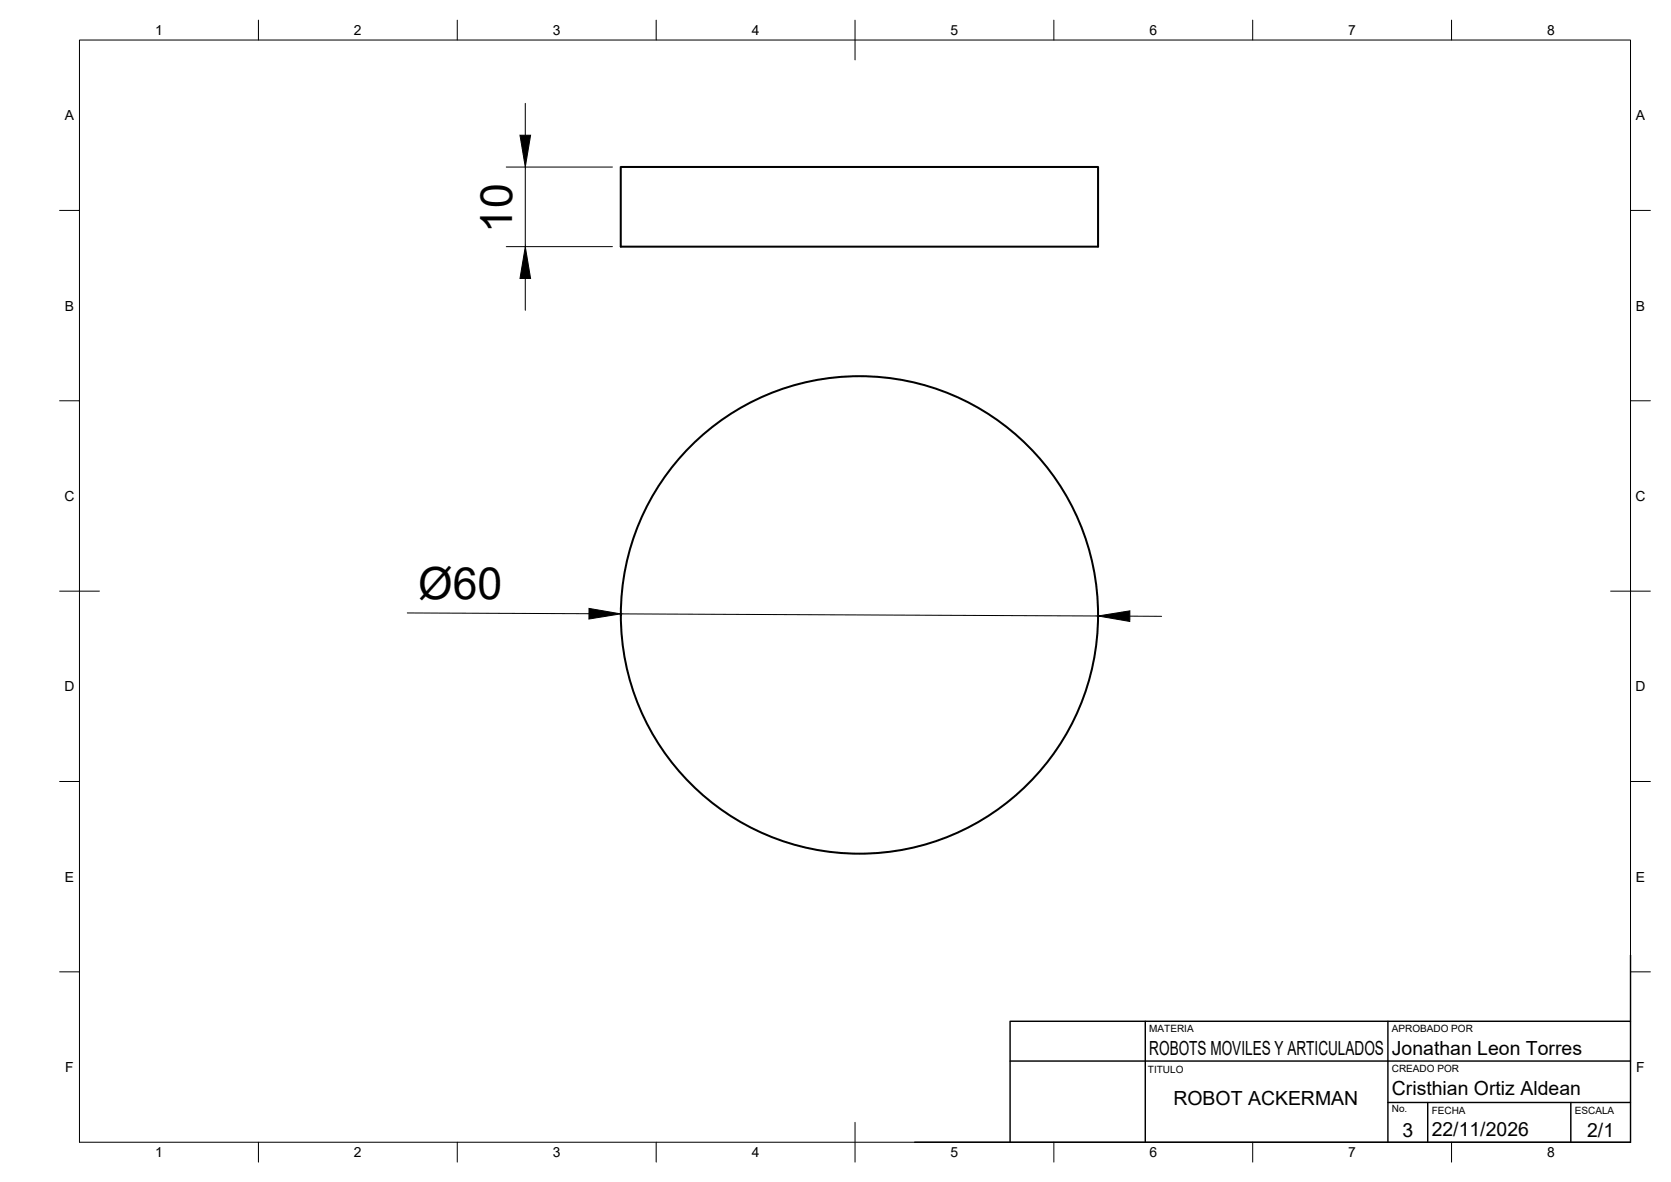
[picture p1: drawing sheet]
<svg xmlns="http://www.w3.org/2000/svg" width="420mm" height="297mm" viewBox="0 0 420 297" stroke-linecap="round" stroke-linejoin="round" font-family="sans-serif">
<!-- layer: Visible -->
<g fill="none" stroke="#000" stroke-width=".51">
<path d="M156.1 42h120v20h-120z"/>
<circle cx="216.1" cy="154.5" r="60"/>
</g>
<!-- layer: BORDER -->
<g fill="none" stroke="#000" stroke-width=".25">
<path d="M20 10.1h390v276.9h-390zM65 5.1v5M115 5.1v5M165 5.1v5M215 5.1v10M265 5.1v5M315 5.1v5M365 5.1v5M15 52.9h5M410 52.9h5M15 100.7h5M410 100.7h5"/>
<path d="M15 148.6h10M405 148.6h10M15 196.4h5M410 196.4h5M15 244.2h5M410 244.2h5M65 287v5M115 287v5M165 287v5M215 282.1v9.9M265 287v5M315 287v5"/>
<path d="M365 287v5"/>
</g>
<!-- layer: TITLEBLOCK -->
<path d="M288 256.7v30.3M349 256.7v30.3M410 256.7h-156v30.3M410 240.1v46.9h-180M254 266.6h156M349 277.1h61M359 277.1v9.9M395 277.1v9.9" fill="none" stroke="#000" stroke-width=".36"/>
<!-- layer: FD_Dimensions -->
<path d="M132.1 26v8M127.3 42h26.7M132.1 42v20M127.3 62h26.7M132.1 70v8M102.4 154l45.7 .2M156.1 154.3l120 .5M284.1 154.8l8 .1" fill="none" stroke="#000" stroke-width=".25"/>
<path d="M130.7 34h2.7l-1.3 8zM132.1 62l1.3 8h-2.7zM148.1 152.9l8 1.4-8 1.3zM276.1 154.8l8-1.3v2.7z" fill="#000" stroke="#000" stroke-width=".25"/>
<g font-size="11.2">
<text x="128.8" y="58.5" transform="rotate(-90 128.8 58.5)">10</text>
<text x="105.2" y="150.5">Ø60</text>
</g>
<g font-size="4.9">
<text x="289" y="265.2">ROBOTS MOVILES Y ARTICULADOS</text>
<text x="350" y="265.2">Jonathan Leon Torres</text>
<text x="350" y="275.2">Cristhian Ortiz Aldean</text>
<text x="295.1" y="277.7">ROBOT ACKERMAN</text>
<text x="352.6" y="285.7">3</text>
<text x="360" y="285.5">22/11/2026</text>
<text x="399.1" y="285.7">2/1</text>
</g>
<g font-size="3.5">
<text x="39" y="8.8">1</text>
<text x="89" y="8.8">2</text>
<text x="139" y="8.8">3</text>
<text x="189" y="8.8">4</text>
<text x="239" y="8.8">5</text>
<text x="289" y="8.8">6</text>
<text x="339" y="8.8">7</text>
<text x="389" y="8.8">8</text>
<text x="16.3" y="30.2">A</text>
<text x="411.3" y="30.2">A</text>
<text x="16.3" y="78">B</text>
<text x="411.3" y="78">B</text>
<text x="16.2" y="125.9">C</text>
<text x="411.2" y="125.9">C</text>
<text x="16.2" y="173.7">D</text>
<text x="411.2" y="173.7">D</text>
<text x="16.3" y="221.6">E</text>
<text x="411.3" y="221.6">E</text>
<text x="16.4" y="269.4">F</text>
<text x="411.4" y="269.4">F</text>
<text x="39" y="290.8">1</text>
<text x="89" y="290.8">2</text>
<text x="139" y="290.8">3</text>
<text x="189" y="290.8">4</text>
<text x="239" y="290.8">5</text>
<text x="289" y="290.8">6</text>
<text x="339" y="290.8">7</text>
<text x="389" y="290.8">8</text>
</g>
<g font-size="2.5">
<text x="289" y="259.4">MATERIA</text>
<text x="350" y="259.4">APROBADO POR</text>
<text x="288.6" y="269.8">TITULO</text>
<text x="350" y="269.5">CREADO POR</text>
<text x="350" y="279.4">No.</text>
<text x="360" y="279.9">FECHA</text>
<text x="396" y="279.9">ESCALA</text>
</g>
</svg>
